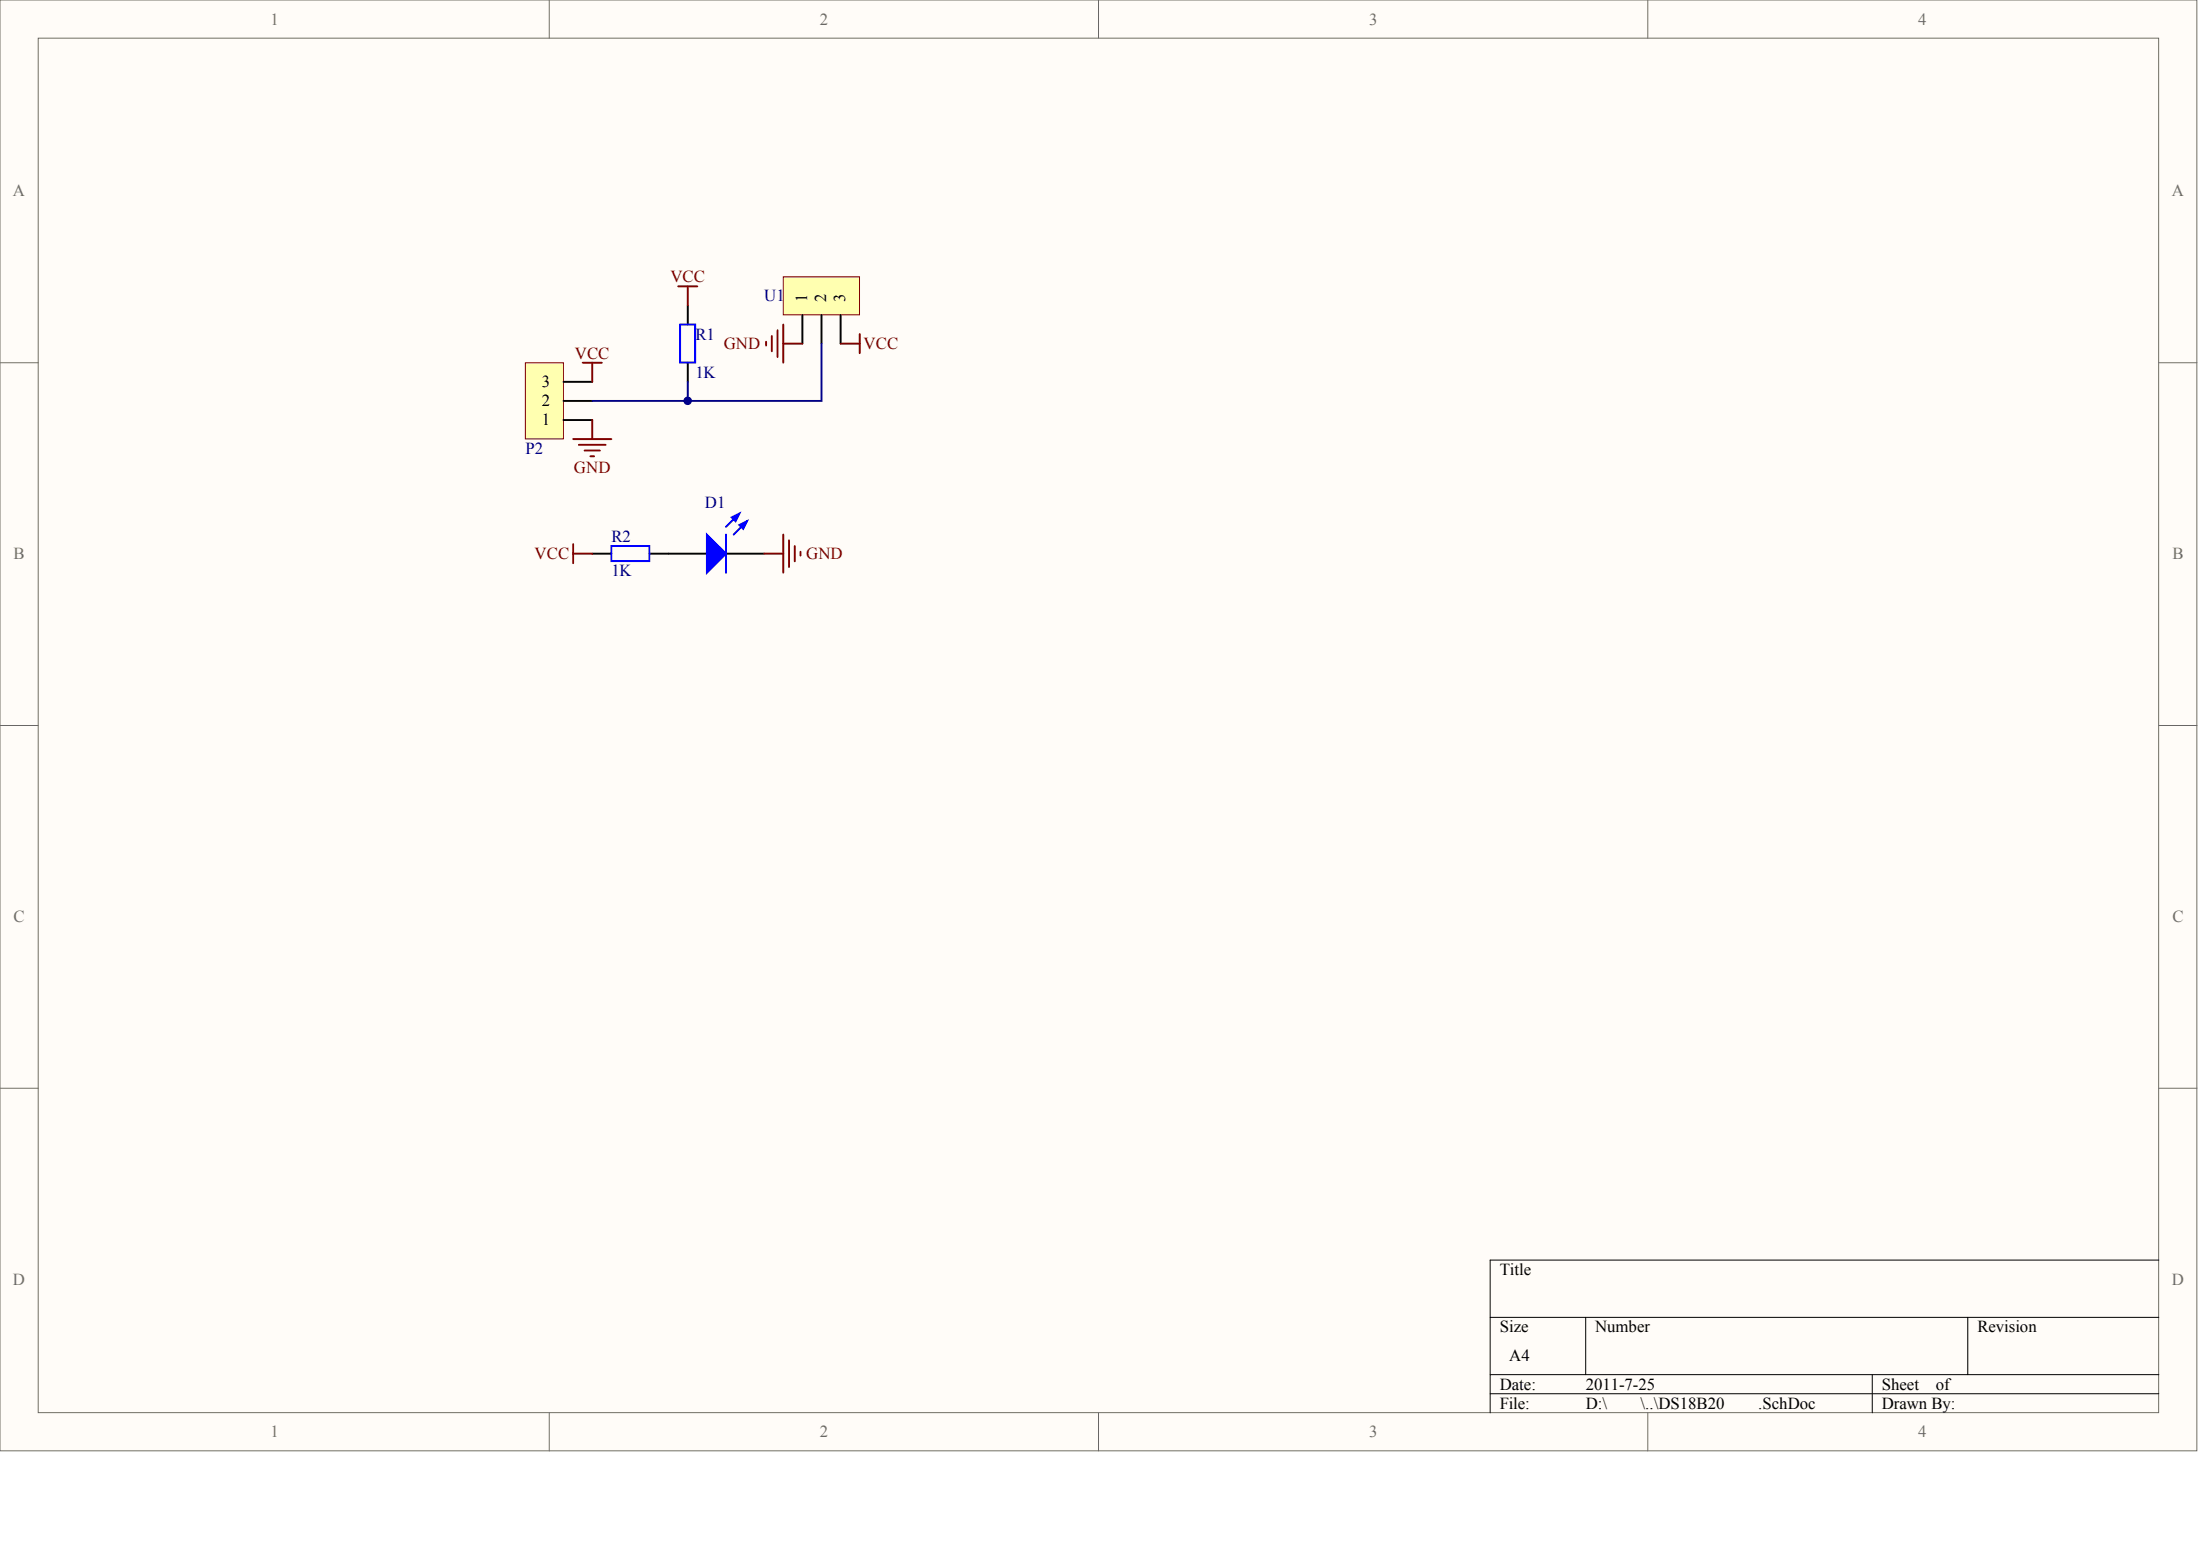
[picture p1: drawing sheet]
<svg xmlns="http://www.w3.org/2000/svg" width="840mm" height="594mm" viewBox="0 0 840 594" stroke-linecap="round" stroke-linejoin="round" font-family="sans-serif">
<g fill="#fffcf8" stroke="#716f64" stroke-width=".38">
<path d="M0 0h838.4v553.6h-838.4z"/>
<path d="M14.6 14.6h809.2v524.4h-809.2z"/>
</g>
<path d="M209.6 0v14.6M419.2 0v14.6M628.9 0v14.6M0 138.4h14.6M823.9 138.4h14.6M0 276.8h14.6M823.9 276.8h14.6M0 415.2h14.6M823.9 415.2h14.6M209.6 539.1v14.5M419.2 539.1v14.5M628.9 539.1v14.5" fill="none" stroke="#716f64" stroke-width=".38"/>
<path d="M823.9 480.8h-255.2v58.3M568.7 502.6h255.2M605.2 502.6v21.9M751 502.6v21.9M568.7 524.5h255.2M568.7 531.8h255.2M714.5 524.5v14.6" fill="none" stroke="#000" stroke-width=".38"/>
<path d="M298.9 105.6h29.1v14.5h-29.1z" fill="#ffffb0" stroke="#800000" stroke-width=".38"/>
<path d="M306.2 120.2v10.9M313.5 120.2v10.9M320.8 120.2v10.9" fill="none" stroke="#000" stroke-width=".73"/>
<path d="M200.5 138.4h14.5v29.1h-14.5z" fill="#ffffb0" stroke="#800000" stroke-width=".38"/>
<path d="M262.5 116.6v7.2M262.5 138.4v7.3M215.1 153h10.9M215.1 145.7h10.9M215.1 160.3h10.9M226 211.3h7.3M247.9 211.3h21.9M277.1 211.3h14.5" fill="none" stroke="#000" stroke-width=".73"/>
<path d="M259.6 123.8h5.7v14.5h-5.7zM282.2 196l-5.1 5.1M285.1 198.9l-5.1 5.1M233.3 208.3h14.5v5.8h-14.5zM277.1 204v14.5" fill="none" stroke="#00f" stroke-width=".73"/>
<g fill="none" stroke="#800000" stroke-width=".73">
<path d="M258.8 109.3h7.3M262.5 109.3v7.3M222.4 138.4h7.3M226 138.4v7.3M292.4 130.4v1.4M294.6 128.2v5.8M296.7 126v10.2M298.9 123.8v14.6M298.9 131.1h7.3M320.8 131.1h7.3M328.1 127.5v7.3M218.7 167.5h14.6"/>
<path d="M220.9 169.7h10.2M223.1 171.9h5.8M225.3 174.1h1.5M226 160.3v7.2M218.7 207.6v7.3M218.7 211.3h7.3M291.6 211.3h7.3M298.9 204v14.5M301.1 206.2v10.2M303.3 208.3v5.9M305.5 210.5v1.5"/>
</g>
<path d="M313.5 131.1v21.9h-51v-7.3M226 153h36.5" fill="none" stroke="#000080" stroke-width=".73"/>
<g fill="#00f" stroke="#00f" stroke-width=".73">
<path d="M269.8 204l7.3 7.3-7.3 7.2z"/>
<path d="M282.2 200.3l2.9-1.4-1.5 2.9z"/>
<path d="M279.3 197.4l2.9-1.4-1.5 2.9z"/>
</g>
<circle cx="262.4" cy="152.9" r="1.42" fill="#000080" stroke="#000080" stroke-width=".38"/>
<g font-size="6.4" fill="#716f64">
<text x="103.2" y="9.3">1</text>
<text x="312.9" y="9.3">2</text>
<text x="522.5" y="9.3">3</text>
<text x="732.1" y="9.3">4</text>
<text x="5" y="74.9">A</text>
<text x="828.9" y="74.9">A</text>
<text x="5.2" y="213.3">B</text>
<text x="829.1" y="213.3">B</text>
<text x="5.2" y="351.7">C</text>
<text x="829.1" y="351.7">C</text>
<text x="5" y="490.1">D</text>
<text x="828.9" y="490.1">D</text>
<text x="103.2" y="548.4">1</text>
<text x="312.9" y="548.4">2</text>
<text x="522.5" y="548.4">3</text>
<text x="732.1" y="548.4">4</text>
</g>
<g font-size="6.4" fill="#800000">
<text x="255.8" y="107.7">VCC</text>
<text x="219.4" y="136.8">VCC</text>
<text x="276.2" y="133.2">GND</text>
<text x="329.6" y="133.2">VCC</text>
<text x="219" y="180.5">GND</text>
<text x="204" y="213.3">VCC</text>
<text x="307.7" y="213.3">GND</text>
</g>
<g font-size="6.4" fill="#000080">
<text x="291.6" y="115">U1</text>
<text x="265.4" y="129.5">R1</text>
<text x="265.4" y="144.1">1K</text>
<text x="200.5" y="173.3">P2</text>
<text x="269" y="193.7">D1</text>
<text x="233.3" y="206.8">R2</text>
<text x="233.3" y="219.9">1K</text>
</g>
<g font-size="6.4">
<text x="206.8" y="147.8">3</text>
<text x="206.8" y="155">2</text>
<text x="206.8" y="162.3">1</text>
<text x="572.4" y="486.5">Title</text>
<text x="572.4" y="508.4">Size</text>
<text x="608.8" y="508.4">Number</text>
<text x="754.6" y="508.4">Revision</text>
<text x="576" y="519.3">A4</text>
<text x="572.4" y="530.2">Date:</text>
<text x="605.2" y="530.2">2011-7-25</text>
<text x="718.2" y="530.2">Sheet</text>
<text x="738.8" y="530.2">of</text>
<text x="572.4" y="537.5">File:</text>
<text x="605.2" y="537.5">D:\</text>
<text x="626.1" y="537.5">\..\DS18B20</text>
<text x="671" y="537.5">.SchDoc</text>
<text x="718.2" y="537.5">Drawn By:</text>
</g>
<g font-size="6.3">
<text x="308" y="115.1" transform="rotate(-90 308 115.1)">1</text>
<text x="315.3" y="115.1" transform="rotate(-90 315.3 115.1)">2</text>
<text x="322.6" y="115.1" transform="rotate(-90 322.6 115.1)">3</text>
</g>
</svg>
